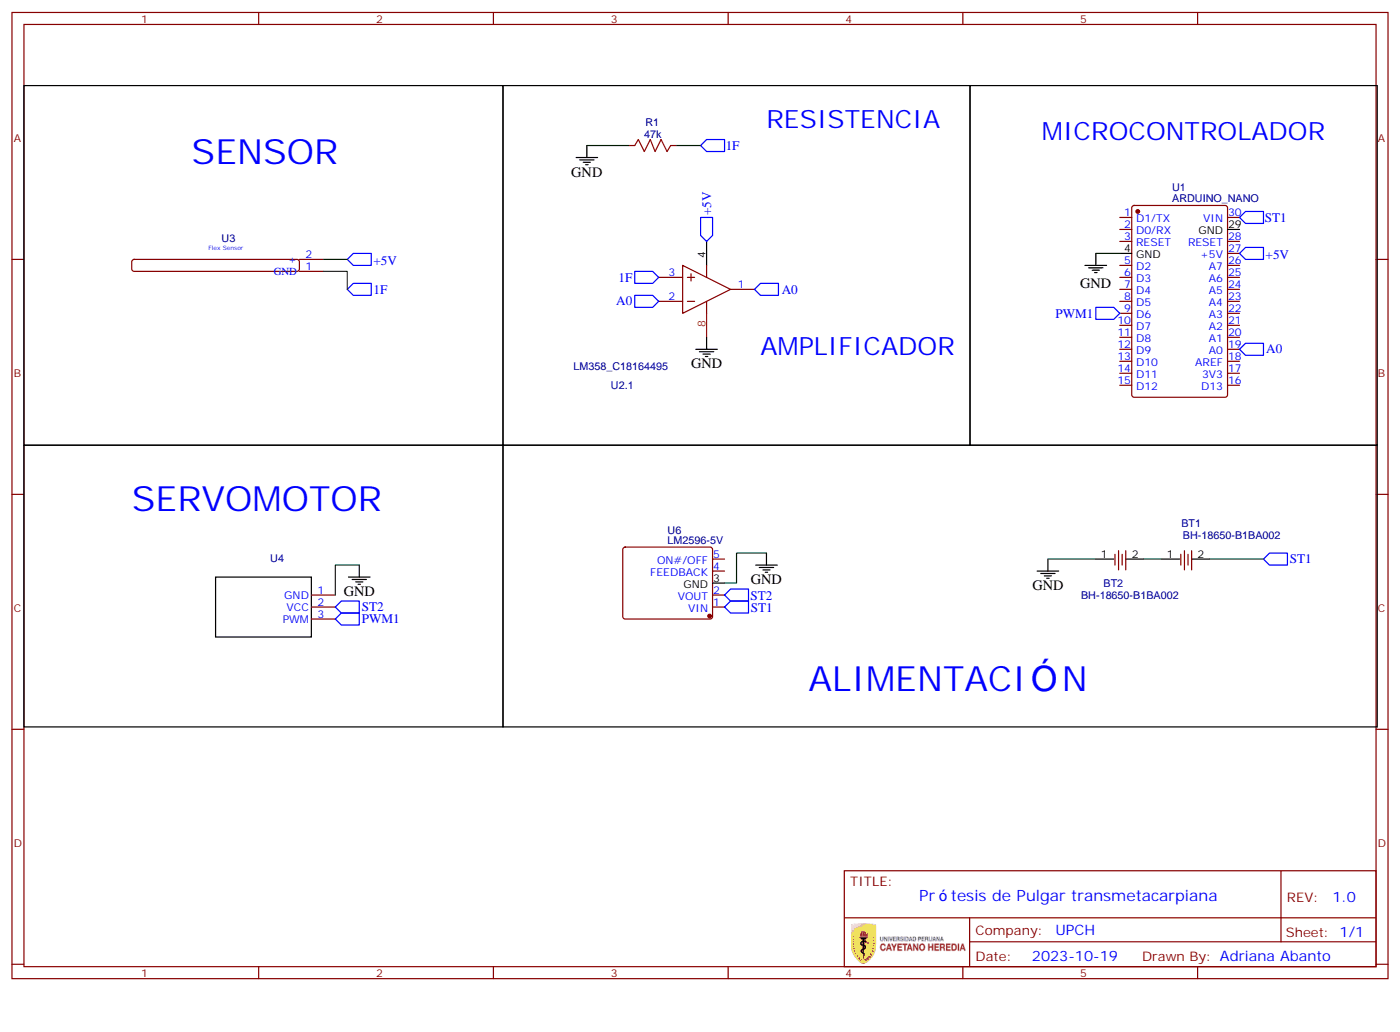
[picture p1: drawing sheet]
# EasyEDA schematic DisenhoEsquematico1.2.json
TITLE: Prótesis de Pulgar transmetacarpiana; REV: 1.0; Date: 2023-10-19; Sheet: 1/1; Drawn By: Adriana Abanto; Company: UPCH

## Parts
BT1  BH-18650-B1BA002  [BATTERY-SMD_18650-1S-L77.1-W20.7-1]
BT2  BH-18650-B1BA002  [BATTERY-SMD_18650-1S-L77.1-W20.7-1]
R1  47k  [R0603]
U1  ARDUINO_NANO  [COMM-TH_ARDUINO_NANO]
U2  LM358_C18164495  [SOIC-8_L4.9-W3.9-P1.27-LS6.0-BL]  (section 1)
U3  NO  [FLEX SENSOR]
U4  NO  [MICRO SERVO SG90]
U6  LM2596-5V  [TO-220-5L_L10.2-W4.5-P1.71-L]

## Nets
+5V: U1.27(+5V) U2.4(VEE) U3.2(+)
GND: BT2.1 R1.1 U1.4(GND) U2.8(VCC) U4.1(GND) U6.3(GND)
1F: R1.2 U2.3(IN A+) U3.1(GND)
A0: U1.19(A0) U2.1(OUT A) U2.2(IN A-)
PWM1: U1.9(D6) U4.3(PWM)
ST1: BT1.2 U1.30(VIN) U6.1(VIN)
ST2: U4.2(VCC) U6.2(VOUT)
Net-(BT1-1): BT1.1 BT2.2

Not connected (* = marked no-connect by the designer): U1 1(D1/TX) 2(D0/RX) 3(RESET) 5(D2) 6(D3) 7(D4) 8(D5) 10(D7) 11(D8) 12(D9) 13(D10) 14(D11) 15(D12) 16(D13) 17(3V3) 18(AREF) 20(A1) 21(A2) 22(A3) 23(A4) 24(A5) 25(A6) 26(A7) 28(RESET) 29(GND); U6 4(FEEDBACK) 5(ON#/OFF)

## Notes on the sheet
- RESISTENCIA
- MICROCONTROLADOR
- SENSOR
- AMPLIFICADOR
- SERVOMOTOR
- ALIMENTACIÓN
